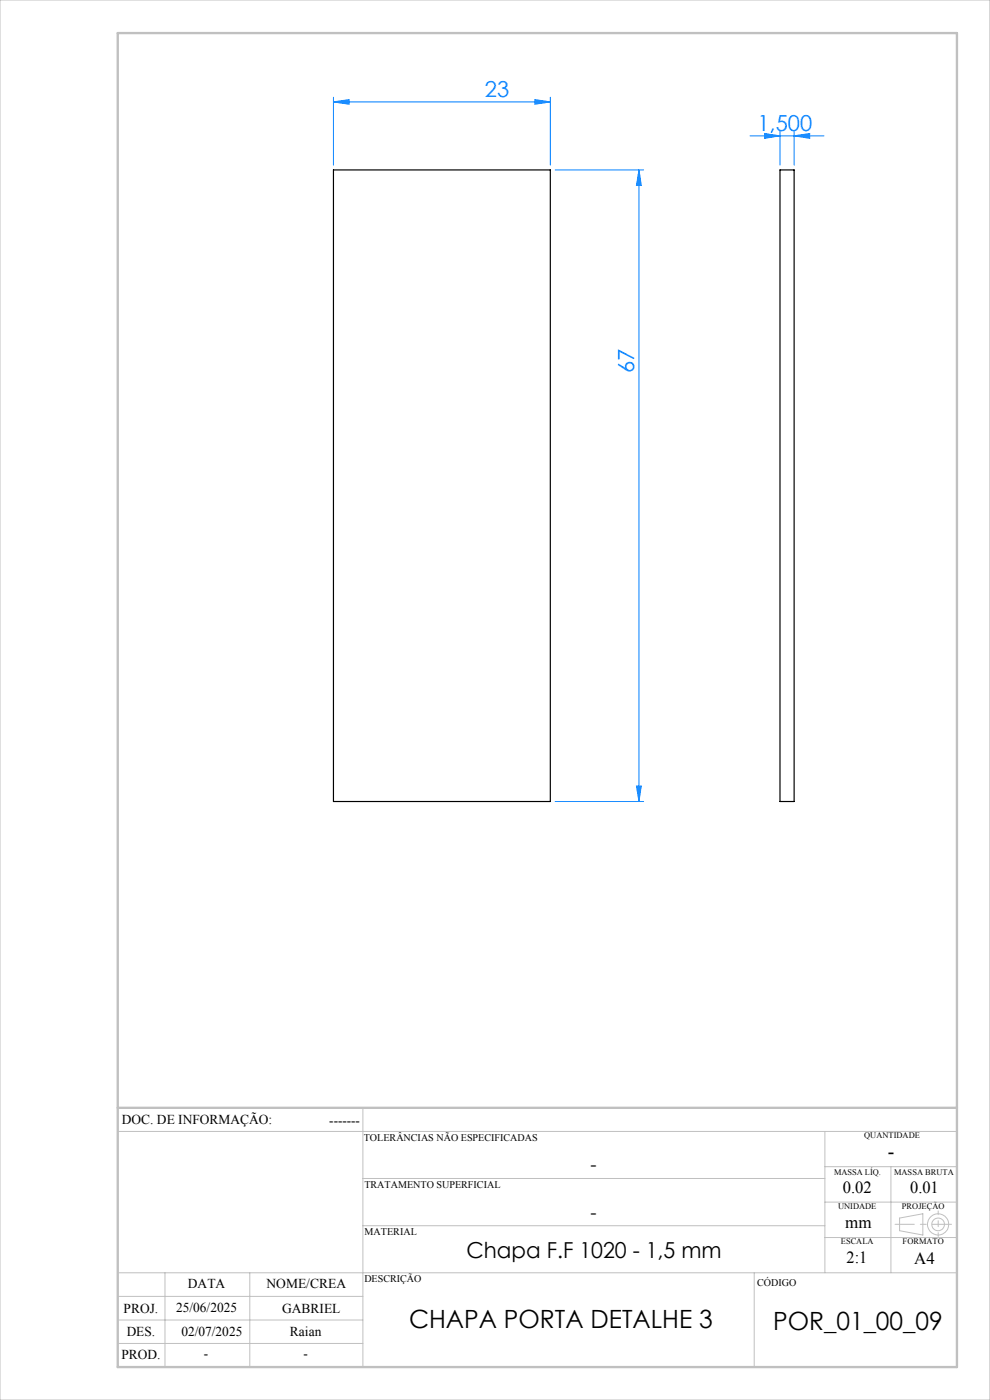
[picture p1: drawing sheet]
<svg xmlns="http://www.w3.org/2000/svg" width="210mm" height="297mm" viewBox="0 0 210 297" stroke-linecap="round" stroke-linejoin="round" font-family="sans-serif">
<g fill="none" stroke="#c0c0c0" stroke-width=".21">
<path d="M0 0h210v297h-210zM77 235v55M25 240h178M77 250h98M175 240v30M175 255h28M175 247.5h28M189 247.5v22.5M190.8 258.4l5-.9v4.5l-5-.9zM25 275h52M25 270h178M35 270v20"/>
<path d="M53 270v20M77 260h98M160 270v20M175 262.5h28M25 285h52M25 280h52"/>
<circle cx="199" cy="259.7" r="1.34"/>
<circle cx="199" cy="259.7" r="2.25"/>
</g>
<g fill="none" stroke="#0080ff" stroke-width=".21">
<path d="M70.7 21.6l3.3-.5v1zM70.7 20.6v14.4M70.7 21.6h46M113.5 21.1l3.2 .5-3.2 .5zM116.7 20.6v14.4M117.8 36.1h18.7M135.5 36.1v133.9M135.5 36.1l.5 3.2h-1zM159.1 28.8h15.7M162.2 28.3l3.3 .5-3.3 .5zM165.5 27.8v7.2M168.5 28.8l3.3-.5v1z"/>
<path d="M168.5 27.8v7.2M117.8 170h18.7M135 166.8h1l-.5 3.2z"/>
</g>
<path d="M201.8 259.7h-11.9" fill="none" stroke="#c0c0c0" stroke-width=".21" stroke-dasharray="15.2 1.3 1.3 1.3" stroke-dashoffset="11.2"/>
<path d="M199 256.9v5.4" fill="none" stroke="#c0c0c0" stroke-width=".21" stroke-dasharray="15.2 1.3 1.3 1.3" stroke-dashoffset="14.4"/>
<path d="M25 7h178v283h-178zM25 235h178" fill="none" stroke="#c0c0c0" stroke-width=".5"/>
<g fill="#0080ff">
<path d="M70.7 21.6l3.3-.5v1zM113.5 21.1l3.2 .5-3.2 .5zM162.2 28.3l3.3 .5-3.3 .5zM168.5 28.8l3.3-.5v1z"/>
<path d="M135 166.8h1l-.5 3.2zM135.5 36.1l.5 3.2h-1z"/>
</g>
<path d="M70.7 36.1h46v133.9h-46zM165.5 36.1h3v133.9h-3z" fill="none" stroke="#000" stroke-width=".25"/>
<g font-size="5.3">
<text x="86.8" y="281.7">CHAPA PORTA DETALHE 3</text>
<text x="164" y="282.2">POR_01_00_09</text>
</g>
<g font-size="4.7" fill="#0080ff">
<text x="102.9" y="20.6">23</text>
<text x="160.7" y="27.8">1,500</text>
<text x="134.5" y="79.1" transform="rotate(-90 134.5 79.1)">67</text>
</g>
<text font-size="4.7" x="99" y="266.8">Chapa F.F 1020 - 1,5 mm</text>
<text font-size="4.3" x="188.3" y="245.8">-</text>
<g font-size="4">
<text x="125.2" y="248.4">-</text>
<text x="125.2" y="258.6">-</text>
</g>
<g font-size="3.6">
<text x="178.8" y="253.1">0.02</text>
<text x="193.1" y="253.1">0.01</text>
<text x="179.3" y="260.6">mm</text>
<text x="179.6" y="267.9">2:1</text>
<text x="193.9" y="268.1">A4</text>
</g>
<g font-size="2.9">
<text x="25.9" y="238.4">DOC. DE INFORMAÇÃO:</text>
<text x="69.8" y="238.6">-------</text>
<text x="39.9" y="273.2">DATA</text>
<text x="56.5" y="273.2">NOME/CREA</text>
<text x="26.2" y="278.6">PROJ.</text>
<text x="37.4" y="278.2">25/06/2025</text>
<text x="59.8" y="278.6">GABRIEL</text>
<text x="26.9" y="283.4">DES.</text>
<text x="38.5" y="283.4">02/07/2025</text>
<text x="61.5" y="283.4">Raian</text>
<text x="25.7" y="288.3">PROD.</text>
<text x="43.3" y="288">-</text>
<text x="64.4" y="288">-</text>
</g>
<g font-size="2.2">
<text x="77.2" y="242.1">TOLERÂNCIAS NÃO ESPECIFICADAS</text>
<text x="77.3" y="251.9">TRATAMENTO SUPERFICIAL</text>
<text x="77.3" y="261.9">MATERIAL</text>
<text x="77.3" y="272.1">DESCRIÇÃO</text>
<text x="160.6" y="272.8">CÓDIGO</text>
</g>
<g font-size="1.8">
<text x="183.3" y="241.4">QUANTIDADE</text>
<text x="176.9" y="249.2">MASSA LÍQ.</text>
<text x="189.7" y="249.2">MASSA BRUTA</text>
<text x="177.8" y="256.5">UNIDADE</text>
<text x="191.3" y="256.5">PROJEÇÃO</text>
<text x="178.4" y="264">ESCALA</text>
<text x="191.5" y="264">FORMATO</text>
</g>
</svg>
